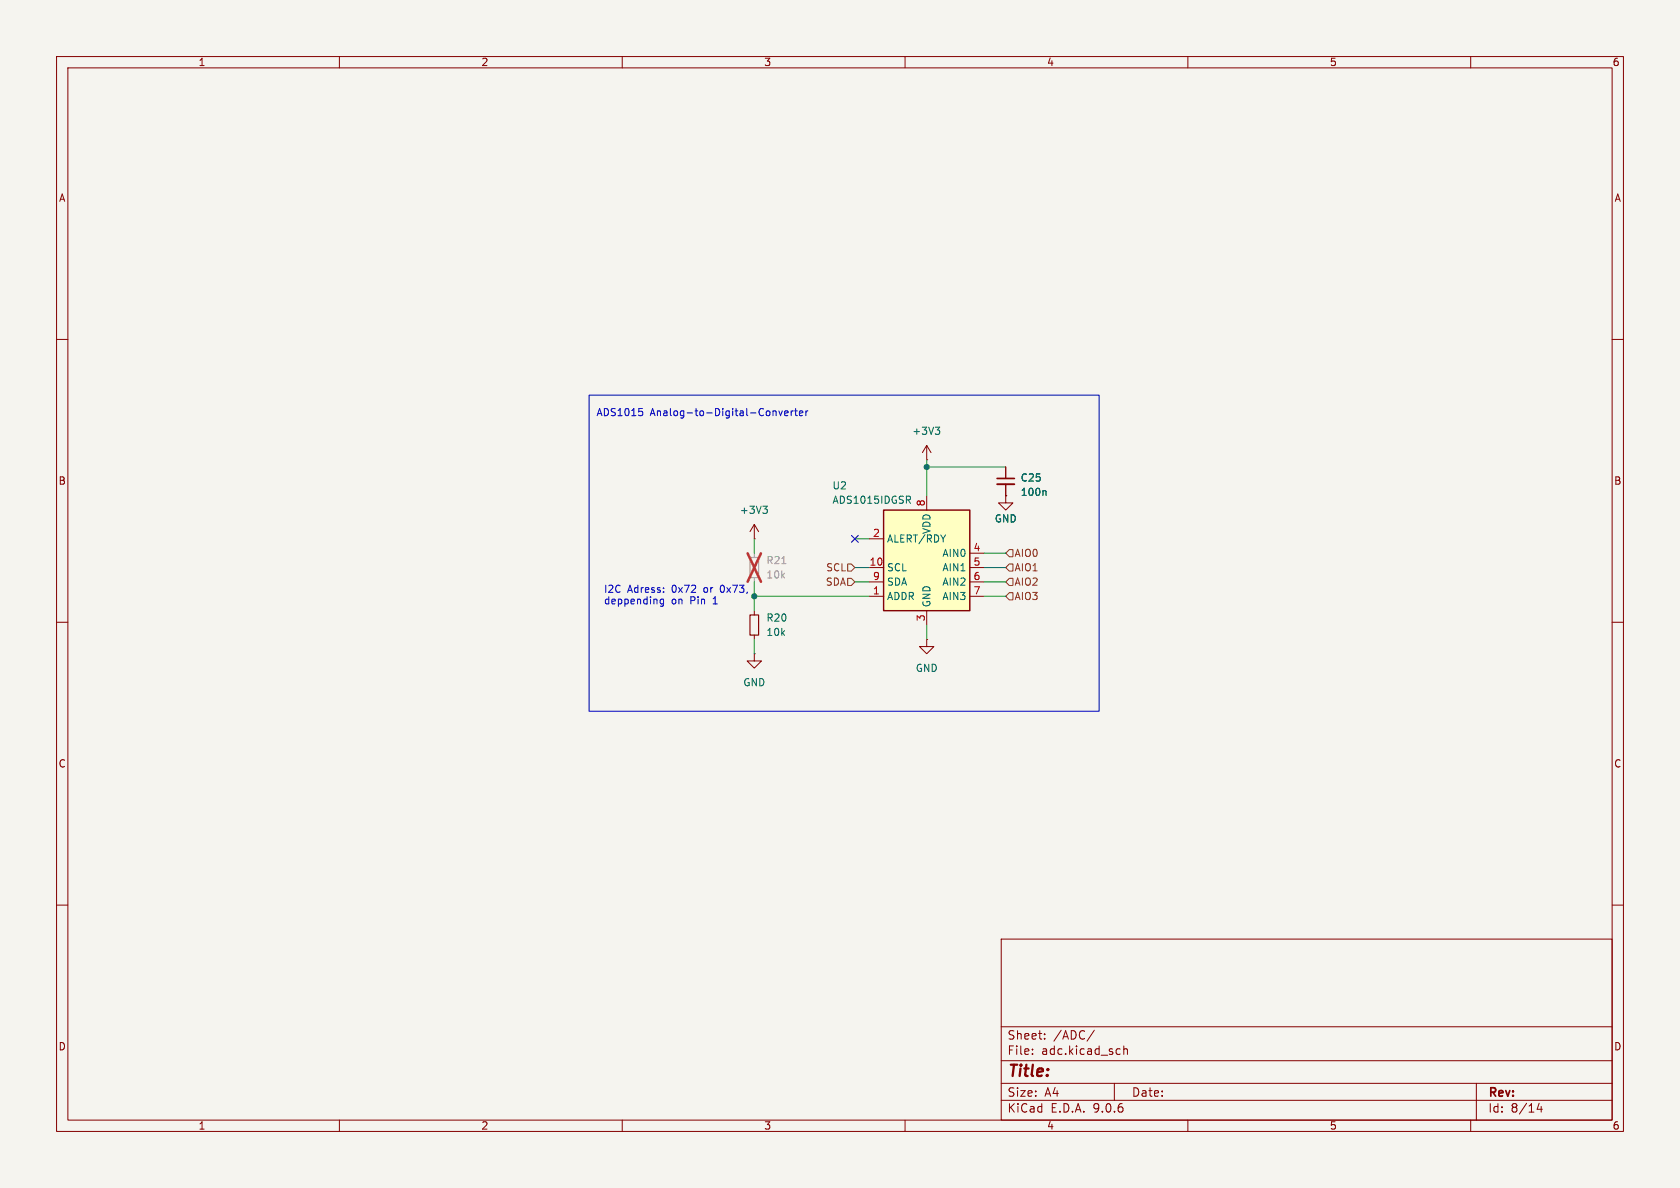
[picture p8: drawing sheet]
(kicad_sch
 (version 20250114)
 (generator "eeschema")
 (generator_version "9.0")
 (paper "A4")
 (lib_symbols
  (symbol "Analog_ADC:ADS1015IDGS" (exclude_from_sim no) (in_bom yes) (on_board yes)
   (property "Reference" "U" (at 2.54 13.97 0) (effects (font (size 1.27 1.27))))
   (property "Value" "ADS1015IDGS" (at 7.62 11.43 0) (effects (font (size 1.27 1.27))))
   (property "Footprint" "Package_SO:TSSOP-10_3x3mm_P0.5mm" (at 0 -12.7 0) (effects (font (size 1.27 1.27)) (hide yes)))
   (property "Datasheet" "http://www.ti.com/lit/ds/symlink/ads1015.pdf" (at -1.27 -22.86 0) (effects (font (size 1.27 1.27)) (hide yes)))
   (property "Description" "Ultra-Small, Low-Power, I2C-Compatible, 3.3-kSPS, 12-Bit ADCs With Internal Reference, Oscillator, and Programmable Comparator, VSSOP-10" (at 0 0 0) (effects (font (size 1.27 1.27)) (hide yes)))
   (symbol "ADS1015IDGS_0_1"
    (rectangle (start -7.62 10.16) (end 7.62 -7.62) (stroke (width 0.254) (type default)) (fill (type background))))
   (symbol "ADS1015IDGS_1_1"
    (pin input line (at -10.16 2.54 0) (length 2.54) (name "AIN0" (effects (font (size 1.27 1.27)))) (number "4" (effects (font (size 1.27 1.27)))))
    (pin input line (at -10.16 0 0) (length 2.54) (name "AIN1" (effects (font (size 1.27 1.27)))) (number "5" (effects (font (size 1.27 1.27)))))
    (pin input line (at -10.16 -2.54 0) (length 2.54) (name "AIN2" (effects (font (size 1.27 1.27)))) (number "6" (effects (font (size 1.27 1.27)))))
    (pin input line (at -10.16 -5.08 0) (length 2.54) (name "AIN3" (effects (font (size 1.27 1.27)))) (number "7" (effects (font (size 1.27 1.27)))))
    (pin power_in line (at 0 12.7 270) (length 2.54) (name "VDD" (effects (font (size 1.27 1.27)))) (number "8" (effects (font (size 1.27 1.27)))))
    (pin power_in line (at 0 -10.16 90) (length 2.54) (name "GND" (effects (font (size 1.27 1.27)))) (number "3" (effects (font (size 1.27 1.27)))))
    (pin output line (at 10.16 5.08 180) (length 2.54) (name "ALERT/RDY" (effects (font (size 1.27 1.27)))) (number "2" (effects (font (size 1.27 1.27)))))
    (pin input line (at 10.16 0 180) (length 2.54) (name "SCL" (effects (font (size 1.27 1.27)))) (number "10" (effects (font (size 1.27 1.27)))))
    (pin bidirectional line (at 10.16 -2.54 180) (length 2.54) (name "SDA" (effects (font (size 1.27 1.27)))) (number "9" (effects (font (size 1.27 1.27)))))
    (pin input line (at 10.16 -5.08 180) (length 2.54) (name "ADDR" (effects (font (size 1.27 1.27)))) (number "1" (effects (font (size 1.27 1.27))))))
   (embedded_fonts no))
  (symbol "Device:C_Small"
   (pin_numbers (hide yes))
   (pin_names
    (offset 0.254) (hide yes)) (exclude_from_sim no) (in_bom yes) (on_board yes)
   (property "Reference" "C" (at 0.254 1.778 0) (effects (font (size 1.27 1.27)) (justify left)))
   (property "Value" "C_Small" (at 0.254 -2.032 0) (effects (font (size 1.27 1.27)) (justify left)))
   (property "Footprint" "" (at 0 0 0) (effects (font (size 1.27 1.27)) (hide yes)))
   (property "Datasheet" "~" (at 0 0 0) (effects (font (size 1.27 1.27)) (hide yes)))
   (property "Description" "Unpolarized capacitor, small symbol" (at 0 0 0) (effects (font (size 1.27 1.27)) (hide yes)))
   (symbol "C_Small_0_1"
    (polyline (pts (xy -1.524 0.508) (xy 1.524 0.508)) (stroke (width 0.3048) (type default)) (fill (type none)))
    (polyline (pts (xy -1.524 -0.508) (xy 1.524 -0.508)) (stroke (width 0.3302) (type default)) (fill (type none))))
   (symbol "C_Small_1_1"
    (pin passive line (at 0 2.54 270) (length 2.032) (name "~" (effects (font (size 1.27 1.27)))) (number "1" (effects (font (size 1.27 1.27)))))
    (pin passive line (at 0 -2.54 90) (length 2.032) (name "~" (effects (font (size 1.27 1.27)))) (number "2" (effects (font (size 1.27 1.27))))))
   (embedded_fonts no))
  (symbol "Device:R_Small"
   (pin_numbers (hide yes))
   (pin_names
    (offset 0.254) (hide yes)) (exclude_from_sim no) (in_bom yes) (on_board yes)
   (property "Reference" "R" (at 0.762 0.508 0) (effects (font (size 1.27 1.27)) (justify left)))
   (property "Value" "R_Small" (at 0.762 -1.016 0) (effects (font (size 1.27 1.27)) (justify left)))
   (property "Footprint" "" (at 0 0 0) (effects (font (size 1.27 1.27)) (hide yes)))
   (property "Datasheet" "~" (at 0 0 0) (effects (font (size 1.27 1.27)) (hide yes)))
   (property "Description" "Resistor, small symbol" (at 0 0 0) (effects (font (size 1.27 1.27)) (hide yes)))
   (symbol "R_Small_0_1"
    (rectangle (start -0.762 1.778) (end 0.762 -1.778) (stroke (width 0.2032) (type default)) (fill (type none))))
   (symbol "R_Small_1_1"
    (pin passive line (at 0 2.54 270) (length 0.762) (name "~" (effects (font (size 1.27 1.27)))) (number "1" (effects (font (size 1.27 1.27)))))
    (pin passive line (at 0 -2.54 90) (length 0.762) (name "~" (effects (font (size 1.27 1.27)))) (number "2" (effects (font (size 1.27 1.27))))))
   (embedded_fonts no))
  (symbol "power:+3V3"
   (power)
   (pin_numbers (hide yes))
   (pin_names
    (offset 0) (hide yes)) (exclude_from_sim no) (in_bom yes) (on_board yes)
   (property "Reference" "#PWR" (at 0 -3.81 0) (effects (font (size 1.27 1.27)) (hide yes)))
   (property "Value" "+3V3" (at 0 3.556 0) (effects (font (size 1.27 1.27))))
   (property "Footprint" "" (at 0 0 0) (effects (font (size 1.27 1.27)) (hide yes)))
   (property "Datasheet" "" (at 0 0 0) (effects (font (size 1.27 1.27)) (hide yes)))
   (property "Description" "Power symbol creates a global label with name \"+3V3\"" (at 0 0 0) (effects (font (size 1.27 1.27)) (hide yes)))
   (symbol "+3V3_0_1"
    (polyline (pts (xy -0.762 1.27) (xy 0 2.54)) (stroke (width 0) (type default)) (fill (type none)))
    (polyline (pts (xy 0 2.54) (xy 0.762 1.27)) (stroke (width 0) (type default)) (fill (type none)))
    (polyline (pts (xy 0 0) (xy 0 2.54)) (stroke (width 0) (type default)) (fill (type none))))
   (symbol "+3V3_1_1"
    (pin power_in line (at 0 0 90) (length 0) (name "~" (effects (font (size 1.27 1.27)))) (number "1" (effects (font (size 1.27 1.27))))))
   (embedded_fonts no))
  (symbol "power:GND"
   (power)
   (pin_numbers (hide yes))
   (pin_names
    (offset 0) (hide yes)) (exclude_from_sim no) (in_bom yes) (on_board yes)
   (property "Reference" "#PWR" (at 0 -6.35 0) (effects (font (size 1.27 1.27)) (hide yes)))
   (property "Value" "GND" (at 0 -3.81 0) (effects (font (size 1.27 1.27))))
   (property "Footprint" "" (at 0 0 0) (effects (font (size 1.27 1.27)) (hide yes)))
   (property "Datasheet" "" (at 0 0 0) (effects (font (size 1.27 1.27)) (hide yes)))
   (property "Description" "Power symbol creates a global label with name \"GND\" , ground" (at 0 0 0) (effects (font (size 1.27 1.27)) (hide yes)))
   (symbol "GND_0_1"
    (polyline (pts (xy 0 0) (xy 0 -1.27) (xy 1.27 -1.27) (xy 0 -2.54) (xy -1.27 -1.27) (xy 0 -1.27)) (stroke (width 0) (type default)) (fill (type none))))
   (symbol "GND_1_1"
    (pin power_in line (at 0 0 270) (length 0) (name "~" (effects (font (size 1.27 1.27)))) (number "1" (effects (font (size 1.27 1.27))))))
   (embedded_fonts no)))
 (rectangle
  (start 104.14 69.85)
  (end 194.31 125.73)
  (stroke (width 0) (type default))
  (fill (type none)))
 (text "ADS1015 Analog-to-Digital-Converter"
  (exclude_from_sim no)
  (at 124.206 73.152 0)
  (effects (font (size 1.27 1.27))))
 (text "I2C Adress: 0x72 or 0x73,\ndeppending on Pin 1"
  (exclude_from_sim no)
  (at 106.68 105.41 0)
  (effects (font (size 1.27 1.27)) (justify left)))
 (junction
  (at 163.83 82.55)
  (diameter 0)
  (color 0 0 0 0))
 (junction
  (at 133.35 105.41)
  (diameter 0)
  (color 0 0 0 0))
 (no_connect
  (at 151.13 95.25))
 (wire
  (pts (xy 133.35 102.87) (xy 133.35 105.41))
  (stroke (width 0) (type default)))
 (wire
  (pts (xy 163.83 110.49) (xy 163.83 113.03))
  (stroke (width 0) (type default)))
 (wire
  (pts (xy 151.13 95.25) (xy 153.67 95.25))
  (stroke (width 0) (type default)))
 (wire
  (pts (xy 173.99 102.87) (xy 177.8 102.87))
  (stroke (width 0) (type default)))
 (wire
  (pts (xy 133.35 113.03) (xy 133.35 115.57))
  (stroke (width 0) (type default)))
 (wire
  (pts (xy 151.13 102.87) (xy 153.67 102.87))
  (stroke (width 0) (type default)))
 (wire
  (pts (xy 173.99 97.79) (xy 177.8 97.79))
  (stroke (width 0) (type default)))
 (wire
  (pts (xy 163.83 81.28) (xy 163.83 82.55))
  (stroke (width 0) (type default)))
 (wire
  (pts (xy 133.35 95.25) (xy 133.35 97.79))
  (stroke (width 0) (type default)))
 (wire
  (pts (xy 133.35 105.41) (xy 153.67 105.41))
  (stroke (width 0) (type default)))
 (wire
  (pts (xy 151.13 100.33) (xy 153.67 100.33))
  (stroke (width 0) (type default)))
 (wire
  (pts (xy 133.35 105.41) (xy 133.35 107.95))
  (stroke (width 0) (type default)))
 (wire
  (pts (xy 173.99 105.41) (xy 177.8 105.41))
  (stroke (width 0) (type default)))
 (wire
  (pts (xy 163.83 82.55) (xy 163.83 87.63))
  (stroke (width 0) (type default)))
 (wire
  (pts (xy 173.99 100.33) (xy 177.8 100.33))
  (stroke (width 0) (type default)))
 (wire
  (pts (xy 163.83 82.55) (xy 177.8 82.55))
  (stroke (width 0) (type default)))
 (hierarchical_label "AIO1"
  (shape input)
  (at 177.8 100.33 0)
  (effects (font (size 1.27 1.27)) (justify left)))
 (hierarchical_label "AIO2"
  (shape input)
  (at 177.8 102.87 0)
  (effects (font (size 1.27 1.27)) (justify left)))
 (hierarchical_label "SDA"
  (shape input)
  (at 151.13 102.87 180)
  (effects (font (size 1.27 1.27)) (justify right)))
 (hierarchical_label "AIO0"
  (shape input)
  (at 177.8 97.79 0)
  (effects (font (size 1.27 1.27)) (justify left)))
 (hierarchical_label "AIO3"
  (shape input)
  (at 177.8 105.41 0)
  (effects (font (size 1.27 1.27)) (justify left)))
 (hierarchical_label "SCL"
  (shape input)
  (at 151.13 100.33 180)
  (effects (font (size 1.27 1.27)) (justify right)))
 (symbol
  (lib_id "power:+3V3")
  (at 133.35 95.25 0)
  (unit 1)
  (exclude_from_sim no)
  (in_bom yes)
  (on_board yes)
  (dnp no)
  (fields_autoplaced yes)
  (property "Reference" "#PWR085" (at 133.35 99.06 0) (effects (font (size 1.27 1.27)) (hide yes)))
  (property "Value" "+3V3" (at 133.35 90.17 0) (effects (font (size 1.27 1.27))))
  (property "Footprint" "" (at 133.35 95.25 0) (effects (font (size 1.27 1.27)) (hide yes)))
  (property "Datasheet" "" (at 133.35 95.25 0) (effects (font (size 1.27 1.27)) (hide yes)))
  (property "Description" "Power symbol creates a global label with name \"+3V3\"" (at 133.35 95.25 0) (effects (font (size 1.27 1.27)) (hide yes)))
  (pin "1"))
 (symbol
  (lib_id "Analog_ADC:ADS1015IDGS")
  (at 163.83 100.33 0)
  (mirror y)
  (unit 1)
  (exclude_from_sim no)
  (in_bom yes)
  (on_board yes)
  (dnp no)
  (property "Reference" "U2" (at 147.066 85.852 0) (effects (font (size 1.27 1.27)) (justify right)))
  (property "Value" "ADS1015IDGSR" (at 147.066 88.392 0) (effects (font (size 1.27 1.27)) (justify right)))
  (property "Footprint" "ProjectFootprints:ADS1015IDGSR" (at 163.83 113.03 0) (effects (font (size 1.27 1.27)) (hide yes)))
  (property "Datasheet" "https://www.ti.com/lit/gpn/ads1015" (at 165.1 123.19 0) (effects (font (size 1.27 1.27)) (hide yes)))
  (property "Description" "Ultra-Small, Low-Power, I2C-Compatible, 3.3-kSPS, 12-Bit ADCs With Internal Reference, Oscillator, and Programmable Comparator, VSSOP-10" (at 163.83 100.33 0) (effects (font (size 1.27 1.27)) (hide yes)))
  (property "MNR" "595-ADS1015IDGSR" (at 163.83 100.33 0) (effects (font (size 1.27 1.27)) (hide yes)))
  (property "LCSC" "C193969" (at 163.83 100.33 0) (effects (font (size 1.27 1.27)) (hide yes)))
  (pin "1")
  (pin "2")
  (pin "6")
  (pin "4")
  (pin "7")
  (pin "9")
  (pin "10")
  (pin "3")
  (pin "8")
  (pin "5"))
 (symbol
  (lib_id "Device:R_Small")
  (at 133.35 110.49 0)
  (unit 1)
  (exclude_from_sim no)
  (in_bom yes)
  (on_board yes)
  (dnp no)
  (property "Reference" "R20" (at 135.382 109.22 0) (effects (font (size 1.27 1.27)) (justify left)))
  (property "Value" "10k" (at 135.382 111.76 0) (effects (font (size 1.27 1.27)) (justify left)))
  (property "Footprint" "Resistor_SMD:R_0603_1608Metric" (at 133.35 110.49 0) (effects (font (size 1.27 1.27)) (hide yes)))
  (property "Datasheet" "https://www.vishay.com/doc?20035" (at 133.35 110.49 0) (effects (font (size 1.27 1.27)) (hide yes)))
  (property "Description" "Resistor, small symbol" (at 133.35 110.49 0) (effects (font (size 1.27 1.27)) (hide yes)))
  (property "MNR" "71-CRCW0603-10K-E3 " (at 133.35 110.49 0) (effects (font (size 1.27 1.27)) (hide yes)))
  (property "LCSC" "C98220" (at 133.35 110.49 0) (effects (font (size 1.27 1.27)) (hide yes)))
  (pin "1")
  (pin "2"))
 (symbol
  (lib_id "power:+3V3")
  (at 163.83 81.28 0)
  (unit 1)
  (exclude_from_sim no)
  (in_bom yes)
  (on_board yes)
  (dnp no)
  (fields_autoplaced yes)
  (property "Reference" "#PWR083" (at 163.83 85.09 0) (effects (font (size 1.27 1.27)) (hide yes)))
  (property "Value" "+3V3" (at 163.83 76.2 0) (effects (font (size 1.27 1.27))))
  (property "Footprint" "" (at 163.83 81.28 0) (effects (font (size 1.27 1.27)) (hide yes)))
  (property "Datasheet" "" (at 163.83 81.28 0) (effects (font (size 1.27 1.27)) (hide yes)))
  (property "Description" "Power symbol creates a global label with name \"+3V3\"" (at 163.83 81.28 0) (effects (font (size 1.27 1.27)) (hide yes)))
  (pin "1"))
 (symbol
  (lib_id "power:GND")
  (at 133.35 115.57 0)
  (unit 1)
  (exclude_from_sim no)
  (in_bom yes)
  (on_board yes)
  (dnp no)
  (fields_autoplaced yes)
  (property "Reference" "#PWR087" (at 133.35 121.92 0) (effects (font (size 1.27 1.27)) (hide yes)))
  (property "Value" "GND" (at 133.35 120.65 0) (effects (font (size 1.27 1.27))))
  (property "Footprint" "" (at 133.35 115.57 0) (effects (font (size 1.27 1.27)) (hide yes)))
  (property "Datasheet" "" (at 133.35 115.57 0) (effects (font (size 1.27 1.27)) (hide yes)))
  (property "Description" "Power symbol creates a global label with name \"GND\" , ground" (at 133.35 115.57 0) (effects (font (size 1.27 1.27)) (hide yes)))
  (pin "1"))
 (symbol
  (lib_id "power:GND")
  (at 163.83 113.03 0)
  (unit 1)
  (exclude_from_sim no)
  (in_bom yes)
  (on_board yes)
  (dnp no)
  (fields_autoplaced yes)
  (property "Reference" "#PWR086" (at 163.83 119.38 0) (effects (font (size 1.27 1.27)) (hide yes)))
  (property "Value" "GND" (at 163.83 118.11 0) (effects (font (size 1.27 1.27))))
  (property "Footprint" "" (at 163.83 113.03 0) (effects (font (size 1.27 1.27)) (hide yes)))
  (property "Datasheet" "" (at 163.83 113.03 0) (effects (font (size 1.27 1.27)) (hide yes)))
  (property "Description" "Power symbol creates a global label with name \"GND\" , ground" (at 163.83 113.03 0) (effects (font (size 1.27 1.27)) (hide yes)))
  (pin "1"))
 (symbol
  (lib_id "Device:R_Small")
  (at 133.35 100.33 0)
  (unit 1)
  (exclude_from_sim no)
  (in_bom yes)
  (on_board yes)
  (dnp yes)
  (property "Reference" "R21" (at 135.382 99.06 0) (effects (font (size 1.27 1.27)) (justify left)))
  (property "Value" "10k" (at 135.382 101.6 0) (effects (font (size 1.27 1.27)) (justify left)))
  (property "Footprint" "Resistor_SMD:R_0603_1608Metric" (at 133.35 100.33 0) (effects (font (size 1.27 1.27)) (hide yes)))
  (property "Datasheet" "https://www.vishay.com/doc?20035" (at 133.35 100.33 0) (effects (font (size 1.27 1.27)) (hide yes)))
  (property "Description" "Resistor, small symbol" (at 133.35 100.33 0) (effects (font (size 1.27 1.27)) (hide yes)))
  (property "MNR" "71-CRCW0603-10K-E3 " (at 133.35 100.33 0) (effects (font (size 1.27 1.27)) (hide yes)))
  (property "LCSC" "C98220" (at 133.35 100.33 0) (effects (font (size 1.27 1.27)) (hide yes)))
  (pin "1")
  (pin "2"))
 (symbol
  (lib_id "power:GND")
  (at 177.8 87.63 0)
  (unit 1)
  (exclude_from_sim no)
  (in_bom yes)
  (on_board yes)
  (dnp no)
  (property "Reference" "#PWR084" (at 177.8 93.98 0) (effects (font (size 1.27 1.27)) (hide yes)))
  (property "Value" "GND" (at 177.8 91.694 0) (effects (font (size 1.27 1.27))))
  (property "Footprint" "" (at 177.8 87.63 0) (effects (font (size 1.27 1.27)) (hide yes)))
  (property "Datasheet" "" (at 177.8 87.63 0) (effects (font (size 1.27 1.27)) (hide yes)))
  (property "Description" "Power symbol creates a global label with name \"GND\" , ground" (at 177.8 87.63 0) (effects (font (size 1.27 1.27)) (hide yes)))
  (pin "1"))
 (symbol
  (lib_id "Device:C_Small")
  (at 177.8 85.09 0)
  (unit 1)
  (exclude_from_sim no)
  (in_bom yes)
  (on_board yes)
  (dnp no)
  (fields_autoplaced yes)
  (property "Reference" "C25" (at 180.34 84.4613 0) (effects (font (size 1.27 1.27)) (justify left)))
  (property "Value" "100n" (at 180.34 87.0013 0) (effects (font (size 1.27 1.27)) (justify left)))
  (property "Footprint" "Capacitor_SMD:C_0603_1608Metric" (at 177.8 85.09 0) (effects (font (size 1.27 1.27)) (hide yes)))
  (property "Datasheet" "https://www.mouser.de/datasheet/2/281/1/GCM188R91E104KA37_04A-3144793.pdf" (at 177.8 85.09 0) (effects (font (size 1.27 1.27)) (hide yes)))
  (property "Description" "" (at 177.8 85.09 0) (effects (font (size 1.27 1.27)) (hide yes)))
  (property "MNR" "81-GCM188R91E104KA7D" (at 177.8 85.09 0) (effects (font (size 1.27 1.27)) (hide yes)))
  (property "LCSC" "C14663" (at 177.8 85.09 0) (effects (font (size 1.27 1.27)) (hide yes)))
  (pin "1")
  (pin "2")))
